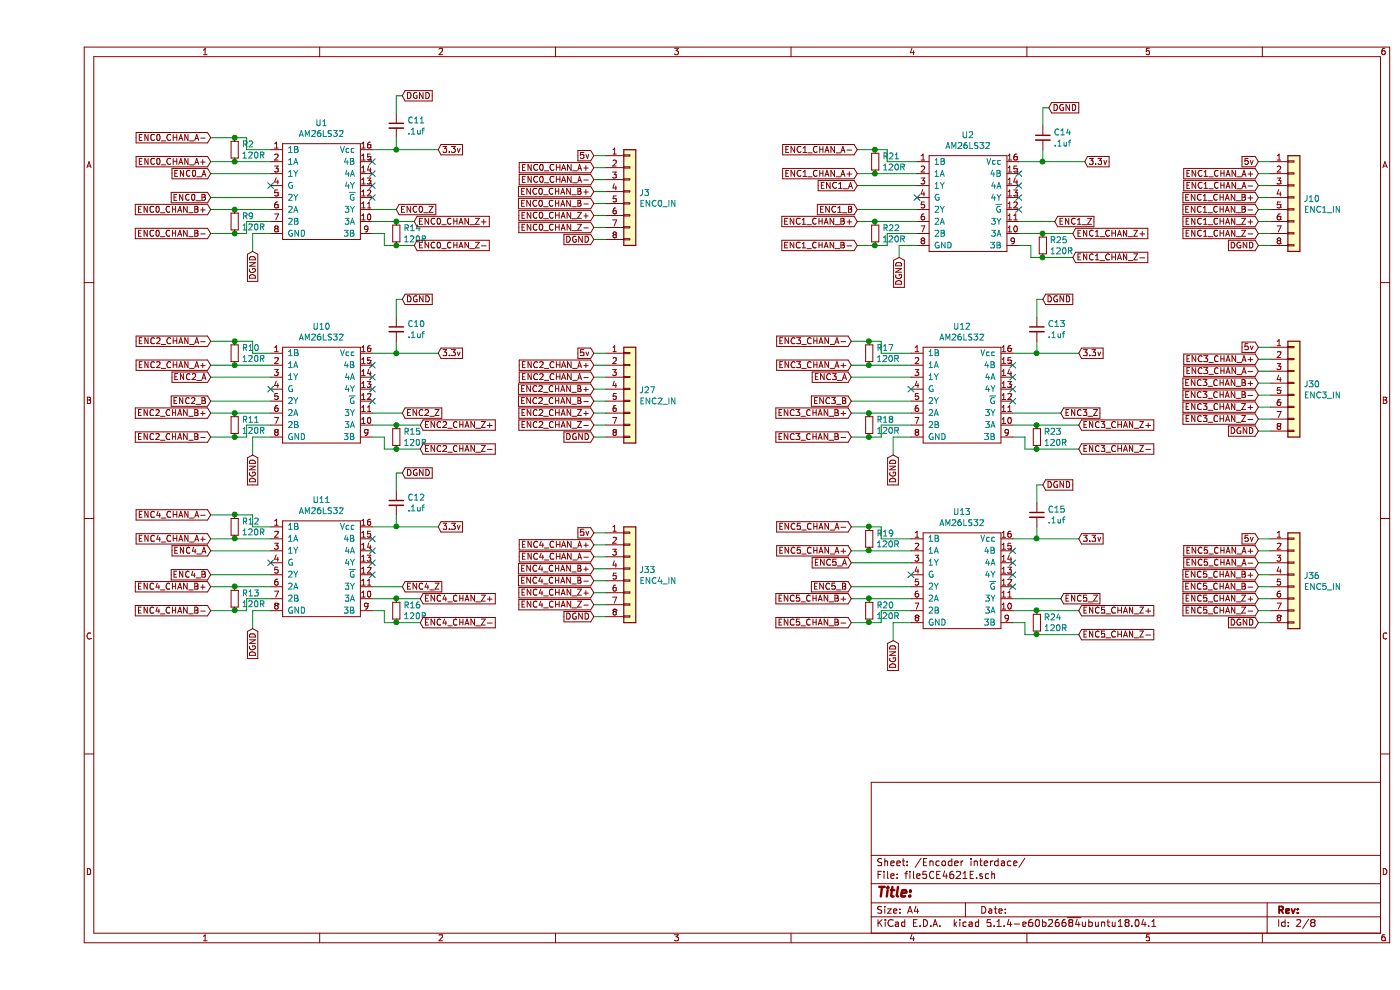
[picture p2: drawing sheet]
EESchema Schematic File Version 4
LIBS:DE10nano interface-cache
EELAYER 30 0
EELAYER END
$Descr A4 11693 8268
encoding utf-8
Sheet 2 8
Title ""
Date ""
Rev ""
Comp ""
Comment1 ""
Comment2 ""
Comment3 ""
Comment4 ""
$EndDescr
$Comp
L DE10nano-interface-rescue:AM26LS32-Interface U?
U 1 1
P 2400 1600
AR Path="/5CE49E2A" Ref="U?"  Part="1" 
AR Path="/5CE4621F/5CE49E2A" Ref="U1"  Part="1" 
F 0 "U1" H 2375 2175 50  0000 C CNN
F 1 "AM26LS32" H 2375 2084 50  0000 C CNN
F 2 "Package_SO:SOIC-16_3.9x9.9mm_P1.27mm" H 2350 2150 50  0001 C CNN
F 3 "" H 2350 2150 50  0001 C CNN
	1    2400 1600
	1    0    0    -1  
$EndComp
Text GLabel 1800 2100 3    50   Input ~ 0
DGND
Text GLabel 1450 1450 0    50   Input ~ 0
ENC0_A
Text GLabel 1450 1650 0    50   Input ~ 0
ENC0_B
Text GLabel 3000 1750 2    50   Input ~ 0
ENC0_Z
Wire Wire Line
	1800 1950 1950 1950
Text GLabel 3150 1850 2    50   Input ~ 0
ENC0_CHAN_Z+
Text GLabel 3150 2050 2    50   Input ~ 0
ENC0_CHAN_Z-
NoConn ~ 2800 1350
NoConn ~ 2800 1450
NoConn ~ 2800 1550
$Comp
L DE10nano-interface-rescue:Conn_01x08-Connector_Generic J?
U 1 1
P 4950 1600
AR Path="/5CE4A507" Ref="J?"  Part="1" 
AR Path="/5CE4621F/5CE4A507" Ref="J3"  Part="1" 
F 0 "J3" H 5029 1592 50  0000 L CNN
F 1 "ENC0_IN" H 5029 1501 50  0000 L CNN
F 2 "Connector_Phoenix_MC:PhoenixContact_MCV_1,5_8-G-3.81_1x08_P3.81mm_Vertical" H 4950 1600 50  0001 C CNN
F 3 "~" H 4950 1600 50  0001 C CNN
	1    4950 1600
	1    0    0    -1  
$EndComp
Text GLabel 4650 1400 0    50   Input ~ 0
ENC0_CHAN_A+
Text GLabel 4650 1500 0    50   Input ~ 0
ENC0_CHAN_A-
Text GLabel 4650 1600 0    50   Input ~ 0
ENC0_CHAN_B+
Text GLabel 4650 1700 0    50   Input ~ 0
ENC0_CHAN_B-
Text GLabel 4650 1800 0    50   Input ~ 0
ENC0_CHAN_Z+
Text GLabel 4650 1900 0    50   Input ~ 0
ENC0_CHAN_Z-
Wire Wire Line
	4650 1400 4750 1400
Wire Wire Line
	4650 1500 4750 1500
Wire Wire Line
	4650 1600 4750 1600
Wire Wire Line
	4650 1700 4750 1700
Wire Wire Line
	4650 1800 4750 1800
Wire Wire Line
	4750 1900 4650 1900
Text GLabel 4650 2000 0    50   Input ~ 0
DGND
Text GLabel 4650 1300 0    50   Input ~ 0
5v
Wire Wire Line
	4650 1300 4750 1300
Wire Wire Line
	4750 2000 4650 2000
$Comp
L DE10nano-interface-rescue:Conn_01x08-Connector_Generic J?
U 1 1
P 10500 1650
AR Path="/5CE54793" Ref="J?"  Part="1" 
AR Path="/5CE4621F/5CE54793" Ref="J10"  Part="1" 
F 0 "J10" H 10579 1642 50  0000 L CNN
F 1 "ENC1_IN" H 10579 1551 50  0000 L CNN
F 2 "Connector_Phoenix_MC:PhoenixContact_MCV_1,5_8-G-3.81_1x08_P3.81mm_Vertical" H 10500 1650 50  0001 C CNN
F 3 "~" H 10500 1650 50  0001 C CNN
	1    10500 1650
	1    0    0    -1  
$EndComp
Text GLabel 10200 1450 0    50   Input ~ 0
ENC1_CHAN_A+
Text GLabel 10200 1550 0    50   Input ~ 0
ENC1_CHAN_A-
Text GLabel 10200 1650 0    50   Input ~ 0
ENC1_CHAN_B+
Text GLabel 10200 1750 0    50   Input ~ 0
ENC1_CHAN_B-
Text GLabel 10200 1850 0    50   Input ~ 0
ENC1_CHAN_Z+
Text GLabel 10200 1950 0    50   Input ~ 0
ENC1_CHAN_Z-
Wire Wire Line
	10200 1450 10300 1450
Wire Wire Line
	10200 1550 10300 1550
Wire Wire Line
	10200 1650 10300 1650
Wire Wire Line
	10200 1750 10300 1750
Wire Wire Line
	10200 1850 10300 1850
Wire Wire Line
	10300 1950 10200 1950
Text GLabel 10200 2050 0    50   Input ~ 0
DGND
Text GLabel 10200 1350 0    50   Input ~ 0
5v
Wire Wire Line
	10200 1350 10300 1350
Wire Wire Line
	10300 2050 10200 2050
NoConn ~ 2800 1650
NoConn ~ 1950 1550
$Comp
L DE10nano-interface-rescue:AM26LS32-Interface U?
U 1 1
P 7800 1700
AR Path="/5CD8CB22" Ref="U?"  Part="1" 
AR Path="/5CE4621F/5CD8CB22" Ref="U2"  Part="1" 
F 0 "U2" H 7775 2275 50  0000 C CNN
F 1 "AM26LS32" H 7775 2184 50  0000 C CNN
F 2 "Package_SO:SOIC-16_3.9x9.9mm_P1.27mm" H 7750 2250 50  0001 C CNN
F 3 "" H 7750 2250 50  0001 C CNN
	1    7800 1700
	1    0    0    -1  
$EndComp
Text GLabel 7200 2150 3    50   Input ~ 0
DGND
Text GLabel 6850 1550 0    50   Input ~ 0
ENC1_A
Text GLabel 6850 1750 0    50   Input ~ 0
ENC1_B
Text GLabel 8500 1850 2    50   Input ~ 0
ENC1_Z
Wire Wire Line
	7200 2050 7350 2050
Text GLabel 6850 1450 0    50   Input ~ 0
ENC1_CHAN_A+
Text GLabel 6850 1250 0    50   Input ~ 0
ENC1_CHAN_A-
Text GLabel 6850 1850 0    50   Input ~ 0
ENC1_CHAN_B+
Text GLabel 6850 2050 0    50   Input ~ 0
ENC1_CHAN_B-
Text GLabel 8650 1950 2    50   Input ~ 0
ENC1_CHAN_Z+
Text GLabel 8650 2150 2    50   Input ~ 0
ENC1_CHAN_Z-
NoConn ~ 8200 1450
NoConn ~ 8200 1550
NoConn ~ 8200 1650
NoConn ~ 8200 1750
NoConn ~ 7350 1650
$Comp
L DE10nano-interface-rescue:AM26LS32-Interface U?
U 1 1
P 2400 3300
AR Path="/5D08F6FC" Ref="U?"  Part="1" 
AR Path="/5CE4621F/5D08F6FC" Ref="U10"  Part="1" 
F 0 "U10" H 2375 3875 50  0000 C CNN
F 1 "AM26LS32" H 2375 3784 50  0000 C CNN
F 2 "Package_SO:SOIC-16_3.9x9.9mm_P1.27mm" H 2350 3850 50  0001 C CNN
F 3 "" H 2350 3850 50  0001 C CNN
	1    2400 3300
	1    0    0    -1  
$EndComp
Text GLabel 1800 3800 3    50   Input ~ 0
DGND
Text GLabel 1450 3150 0    50   Input ~ 0
ENC2_A
Text GLabel 1450 3350 0    50   Input ~ 0
ENC2_B
Text GLabel 3050 3450 2    50   Input ~ 0
ENC2_Z
Wire Wire Line
	1800 3650 1950 3650
Text GLabel 1450 3050 0    50   Input ~ 0
ENC2_CHAN_A+
Text GLabel 1450 2850 0    50   Input ~ 0
ENC2_CHAN_A-
Text GLabel 1450 3450 0    50   Input ~ 0
ENC2_CHAN_B+
Text GLabel 1450 3650 0    50   Input ~ 0
ENC2_CHAN_B-
Text GLabel 3200 3550 2    50   Input ~ 0
ENC2_CHAN_Z+
Text GLabel 3200 3750 2    50   Input ~ 0
ENC2_CHAN_Z-
NoConn ~ 2800 3050
NoConn ~ 2800 3150
NoConn ~ 2800 3250
NoConn ~ 2800 3350
NoConn ~ 1950 3250
$Comp
L DE10nano-interface-rescue:AM26LS32-Interface U?
U 1 1
P 7750 3300
AR Path="/5D08F73D" Ref="U?"  Part="1" 
AR Path="/5CE4621F/5D08F73D" Ref="U12"  Part="1" 
F 0 "U12" H 7725 3875 50  0000 C CNN
F 1 "AM26LS32" H 7725 3784 50  0000 C CNN
F 2 "Package_SO:SOIC-16_3.9x9.9mm_P1.27mm" H 7700 3850 50  0001 C CNN
F 3 "" H 7700 3850 50  0001 C CNN
	1    7750 3300
	1    0    0    -1  
$EndComp
Text GLabel 7150 3800 3    50   Input ~ 0
DGND
Text GLabel 6800 3150 0    50   Input ~ 0
ENC3_A
Text GLabel 6800 3350 0    50   Input ~ 0
ENC3_B
Text GLabel 8550 3450 2    50   Input ~ 0
ENC3_Z
Wire Wire Line
	7150 3650 7300 3650
Text GLabel 6800 3050 0    50   Input ~ 0
ENC3_CHAN_A+
Text GLabel 6800 2850 0    50   Input ~ 0
ENC3_CHAN_A-
Text GLabel 6800 3450 0    50   Input ~ 0
ENC3_CHAN_B+
Text GLabel 6800 3650 0    50   Input ~ 0
ENC3_CHAN_B-
Text GLabel 8700 3550 2    50   Input ~ 0
ENC3_CHAN_Z+
Text GLabel 8700 3750 2    50   Input ~ 0
ENC3_CHAN_Z-
NoConn ~ 8150 3050
NoConn ~ 8150 3150
NoConn ~ 8150 3250
NoConn ~ 8150 3350
NoConn ~ 7300 3250
$Comp
L DE10nano-interface-rescue:AM26LS32-Interface U?
U 1 1
P 2400 4750
AR Path="/5D0F690D" Ref="U?"  Part="1" 
AR Path="/5CE4621F/5D0F690D" Ref="U11"  Part="1" 
F 0 "U11" H 2375 5325 50  0000 C CNN
F 1 "AM26LS32" H 2375 5234 50  0000 C CNN
F 2 "Package_SO:SOIC-16_3.9x9.9mm_P1.27mm" H 2350 5300 50  0001 C CNN
F 3 "" H 2350 5300 50  0001 C CNN
	1    2400 4750
	1    0    0    -1  
$EndComp
Text GLabel 3350 4400 2    50   Input ~ 0
3.3v
Text GLabel 1800 5250 3    50   Input ~ 0
DGND
Text GLabel 1450 4600 0    50   Input ~ 0
ENC4_A
Text GLabel 1450 4800 0    50   Input ~ 0
ENC4_B
Text GLabel 3050 4900 2    50   Input ~ 0
ENC4_Z
Wire Wire Line
	1800 5100 1950 5100
Wire Wire Line
	3350 4400 3000 4400
Text GLabel 1450 4500 0    50   Input ~ 0
ENC4_CHAN_A+
Text GLabel 1450 4300 0    50   Input ~ 0
ENC4_CHAN_A-
Text GLabel 1450 4900 0    50   Input ~ 0
ENC4_CHAN_B+
Text GLabel 1450 5100 0    50   Input ~ 0
ENC4_CHAN_B-
Text GLabel 3200 5000 2    50   Input ~ 0
ENC4_CHAN_Z+
Text GLabel 3200 5200 2    50   Input ~ 0
ENC4_CHAN_Z-
NoConn ~ 2800 4500
NoConn ~ 2800 4600
NoConn ~ 2800 4700
NoConn ~ 2800 4800
NoConn ~ 1950 4700
$Comp
L DE10nano-interface-rescue:AM26LS32-Interface U?
U 1 1
P 7750 4850
AR Path="/5D0F694E" Ref="U?"  Part="1" 
AR Path="/5CE4621F/5D0F694E" Ref="U13"  Part="1" 
F 0 "U13" H 7725 5425 50  0000 C CNN
F 1 "AM26LS32" H 7725 5334 50  0000 C CNN
F 2 "Package_SO:SOIC-16_3.9x9.9mm_P1.27mm" H 7700 5400 50  0001 C CNN
F 3 "" H 7700 5400 50  0001 C CNN
	1    7750 4850
	1    0    0    -1  
$EndComp
Text GLabel 7150 5350 3    50   Input ~ 0
DGND
Text GLabel 6800 4700 0    50   Input ~ 0
ENC5_A
Text GLabel 6800 4900 0    50   Input ~ 0
ENC5_B
Text GLabel 8550 5000 2    50   Input ~ 0
ENC5_Z
Wire Wire Line
	7150 5200 7300 5200
Text GLabel 6800 4600 0    50   Input ~ 0
ENC5_CHAN_A+
Text GLabel 6800 4400 0    50   Input ~ 0
ENC5_CHAN_A-
Text GLabel 6800 5000 0    50   Input ~ 0
ENC5_CHAN_B+
Text GLabel 6800 5200 0    50   Input ~ 0
ENC5_CHAN_B-
Text GLabel 8700 5100 2    50   Input ~ 0
ENC5_CHAN_Z+
Text GLabel 8700 5300 2    50   Input ~ 0
ENC5_CHAN_Z-
NoConn ~ 8150 4600
NoConn ~ 8150 4700
NoConn ~ 8150 4800
NoConn ~ 8150 4900
NoConn ~ 7300 4800
$Comp
L DE10nano-interface-rescue:Conn_01x08-Connector_Generic J?
U 1 1
P 4950 3250
AR Path="/5D0FE7DF" Ref="J?"  Part="1" 
AR Path="/5CE4621F/5D0FE7DF" Ref="J27"  Part="1" 
F 0 "J27" H 5029 3242 50  0000 L CNN
F 1 "ENC2_IN" H 5029 3151 50  0000 L CNN
F 2 "Connector_Phoenix_MC:PhoenixContact_MCV_1,5_8-G-3.81_1x08_P3.81mm_Vertical" H 4950 3250 50  0001 C CNN
F 3 "~" H 4950 3250 50  0001 C CNN
	1    4950 3250
	1    0    0    -1  
$EndComp
Text GLabel 4650 3050 0    50   Input ~ 0
ENC2_CHAN_A+
Text GLabel 4650 3150 0    50   Input ~ 0
ENC2_CHAN_A-
Text GLabel 4650 3250 0    50   Input ~ 0
ENC2_CHAN_B+
Text GLabel 4650 3350 0    50   Input ~ 0
ENC2_CHAN_B-
Text GLabel 4650 3450 0    50   Input ~ 0
ENC2_CHAN_Z+
Text GLabel 4650 3550 0    50   Input ~ 0
ENC2_CHAN_Z-
Wire Wire Line
	4650 3050 4750 3050
Wire Wire Line
	4650 3150 4750 3150
Wire Wire Line
	4650 3250 4750 3250
Wire Wire Line
	4650 3350 4750 3350
Wire Wire Line
	4650 3450 4750 3450
Wire Wire Line
	4750 3550 4650 3550
Text GLabel 4650 3650 0    50   Input ~ 0
DGND
Text GLabel 4650 2950 0    50   Input ~ 0
5v
Wire Wire Line
	4650 2950 4750 2950
Wire Wire Line
	4750 3650 4650 3650
$Comp
L DE10nano-interface-rescue:Conn_01x08-Connector_Generic J?
U 1 1
P 10500 3200
AR Path="/5D0FE7F5" Ref="J?"  Part="1" 
AR Path="/5CE4621F/5D0FE7F5" Ref="J30"  Part="1" 
F 0 "J30" H 10579 3192 50  0000 L CNN
F 1 "ENC3_IN" H 10579 3101 50  0000 L CNN
F 2 "Connector_Phoenix_MC:PhoenixContact_MCV_1,5_8-G-3.81_1x08_P3.81mm_Vertical" H 10500 3200 50  0001 C CNN
F 3 "~" H 10500 3200 50  0001 C CNN
	1    10500 3200
	1    0    0    -1  
$EndComp
Text GLabel 10200 3000 0    50   Input ~ 0
ENC3_CHAN_A+
Text GLabel 10200 3100 0    50   Input ~ 0
ENC3_CHAN_A-
Text GLabel 10200 3200 0    50   Input ~ 0
ENC3_CHAN_B+
Text GLabel 10200 3300 0    50   Input ~ 0
ENC3_CHAN_B-
Text GLabel 10200 3400 0    50   Input ~ 0
ENC3_CHAN_Z+
Text GLabel 10200 3500 0    50   Input ~ 0
ENC3_CHAN_Z-
Wire Wire Line
	10200 3000 10300 3000
Wire Wire Line
	10200 3100 10300 3100
Wire Wire Line
	10200 3200 10300 3200
Wire Wire Line
	10200 3300 10300 3300
Wire Wire Line
	10200 3400 10300 3400
Wire Wire Line
	10300 3500 10200 3500
Text GLabel 10200 3600 0    50   Input ~ 0
DGND
Text GLabel 10200 2900 0    50   Input ~ 0
5v
Wire Wire Line
	10200 2900 10300 2900
Wire Wire Line
	10300 3600 10200 3600
$Comp
L DE10nano-interface-rescue:Conn_01x08-Connector_Generic J?
U 1 1
P 4950 4750
AR Path="/5D11DF12" Ref="J?"  Part="1" 
AR Path="/5CE4621F/5D11DF12" Ref="J33"  Part="1" 
F 0 "J33" H 5029 4742 50  0000 L CNN
F 1 "ENC4_IN" H 5029 4651 50  0000 L CNN
F 2 "Connector_Phoenix_MC:PhoenixContact_MCV_1,5_8-G-3.81_1x08_P3.81mm_Vertical" H 4950 4750 50  0001 C CNN
F 3 "~" H 4950 4750 50  0001 C CNN
	1    4950 4750
	1    0    0    -1  
$EndComp
Text GLabel 4650 4550 0    50   Input ~ 0
ENC4_CHAN_A+
Text GLabel 4650 4650 0    50   Input ~ 0
ENC4_CHAN_A-
Text GLabel 4650 4750 0    50   Input ~ 0
ENC4_CHAN_B+
Text GLabel 4650 4850 0    50   Input ~ 0
ENC4_CHAN_B-
Text GLabel 4650 4950 0    50   Input ~ 0
ENC4_CHAN_Z+
Text GLabel 4650 5050 0    50   Input ~ 0
ENC4_CHAN_Z-
Wire Wire Line
	4650 4550 4750 4550
Wire Wire Line
	4650 4650 4750 4650
Wire Wire Line
	4650 4750 4750 4750
Wire Wire Line
	4650 4850 4750 4850
Wire Wire Line
	4650 4950 4750 4950
Wire Wire Line
	4750 5050 4650 5050
Text GLabel 4650 5150 0    50   Input ~ 0
DGND
Text GLabel 4650 4450 0    50   Input ~ 0
5v
Wire Wire Line
	4650 4450 4750 4450
Wire Wire Line
	4750 5150 4650 5150
$Comp
L DE10nano-interface-rescue:Conn_01x08-Connector_Generic J?
U 1 1
P 10500 4800
AR Path="/5D11DF28" Ref="J?"  Part="1" 
AR Path="/5CE4621F/5D11DF28" Ref="J36"  Part="1" 
F 0 "J36" H 10579 4792 50  0000 L CNN
F 1 "ENC5_IN" H 10579 4701 50  0000 L CNN
F 2 "Connector_Phoenix_MC:PhoenixContact_MCV_1,5_8-G-3.81_1x08_P3.81mm_Vertical" H 10500 4800 50  0001 C CNN
F 3 "~" H 10500 4800 50  0001 C CNN
	1    10500 4800
	1    0    0    -1  
$EndComp
Text GLabel 10200 4600 0    50   Input ~ 0
ENC5_CHAN_A+
Text GLabel 10200 4700 0    50   Input ~ 0
ENC5_CHAN_A-
Text GLabel 10200 4800 0    50   Input ~ 0
ENC5_CHAN_B+
Text GLabel 10200 4900 0    50   Input ~ 0
ENC5_CHAN_B-
Text GLabel 10200 5000 0    50   Input ~ 0
ENC5_CHAN_Z+
Text GLabel 10200 5100 0    50   Input ~ 0
ENC5_CHAN_Z-
Wire Wire Line
	10200 4600 10300 4600
Wire Wire Line
	10200 4700 10300 4700
Wire Wire Line
	10200 4800 10300 4800
Wire Wire Line
	10200 4900 10300 4900
Wire Wire Line
	10200 5000 10300 5000
Wire Wire Line
	10300 5100 10200 5100
Text GLabel 10200 5200 0    50   Input ~ 0
DGND
Text GLabel 10200 4500 0    50   Input ~ 0
5v
Wire Wire Line
	10200 4500 10300 4500
Wire Wire Line
	10300 5200 10200 5200
$Comp
L DE10nano-interface-rescue:C_Small-Device C12
U 1 1
P 3000 4200
F 0 "C12" H 3092 4246 50  0000 L CNN
F 1 ".1uf" H 3092 4155 50  0000 L CNN
F 2 "Capacitor_SMD:C_0805_2012Metric_Pad1.15x1.40mm_HandSolder" H 3000 4200 50  0001 C CNN
F 3 "~" H 3000 4200 50  0001 C CNN
	1    3000 4200
	1    0    0    -1  
$EndComp
Text GLabel 3050 3950 2    50   Input ~ 0
DGND
Wire Wire Line
	3000 4100 3000 3950
Wire Wire Line
	3000 3950 3050 3950
Text GLabel 3350 2950 2    50   Input ~ 0
3.3v
Wire Wire Line
	3350 2950 3000 2950
$Comp
L DE10nano-interface-rescue:C_Small-Device C10
U 1 1
P 3000 2750
F 0 "C10" H 3092 2796 50  0000 L CNN
F 1 ".1uf" H 3092 2705 50  0000 L CNN
F 2 "Capacitor_SMD:C_0805_2012Metric_Pad1.15x1.40mm_HandSolder" H 3000 2750 50  0001 C CNN
F 3 "~" H 3000 2750 50  0001 C CNN
	1    3000 2750
	1    0    0    -1  
$EndComp
Text GLabel 3050 2500 2    50   Input ~ 0
DGND
Wire Wire Line
	3000 2650 3000 2500
Wire Wire Line
	3000 2500 3050 2500
Text GLabel 3350 1250 2    50   Input ~ 0
3.3v
Wire Wire Line
	3350 1250 3000 1250
$Comp
L DE10nano-interface-rescue:C_Small-Device C11
U 1 1
P 3000 1050
F 0 "C11" H 3092 1096 50  0000 L CNN
F 1 ".1uf" H 3092 1005 50  0000 L CNN
F 2 "Capacitor_SMD:C_0805_2012Metric_Pad1.15x1.40mm_HandSolder" H 3000 1050 50  0001 C CNN
F 3 "~" H 3000 1050 50  0001 C CNN
	1    3000 1050
	1    0    0    -1  
$EndComp
Text GLabel 3050 800  2    50   Input ~ 0
DGND
Wire Wire Line
	3000 950  3000 800 
Wire Wire Line
	3000 800  3050 800 
Text GLabel 8750 1350 2    50   Input ~ 0
3.3v
Wire Wire Line
	8750 1350 8400 1350
$Comp
L DE10nano-interface-rescue:C_Small-Device C14
U 1 1
P 8400 1150
F 0 "C14" H 8492 1196 50  0000 L CNN
F 1 ".1uf" H 8492 1105 50  0000 L CNN
F 2 "Capacitor_SMD:C_0805_2012Metric_Pad1.15x1.40mm_HandSolder" H 8400 1150 50  0001 C CNN
F 3 "~" H 8400 1150 50  0001 C CNN
	1    8400 1150
	1    0    0    -1  
$EndComp
Text GLabel 8450 900  2    50   Input ~ 0
DGND
Wire Wire Line
	8400 1050 8400 900 
Wire Wire Line
	8400 900  8450 900 
Text GLabel 8700 2950 2    50   Input ~ 0
3.3v
Wire Wire Line
	8700 2950 8350 2950
$Comp
L DE10nano-interface-rescue:C_Small-Device C13
U 1 1
P 8350 2750
F 0 "C13" H 8442 2796 50  0000 L CNN
F 1 ".1uf" H 8442 2705 50  0000 L CNN
F 2 "Capacitor_SMD:C_0805_2012Metric_Pad1.15x1.40mm_HandSolder" H 8350 2750 50  0001 C CNN
F 3 "~" H 8350 2750 50  0001 C CNN
	1    8350 2750
	1    0    0    -1  
$EndComp
Text GLabel 8400 2500 2    50   Input ~ 0
DGND
Wire Wire Line
	8350 2650 8350 2500
Wire Wire Line
	8350 2500 8400 2500
Text GLabel 8700 4500 2    50   Input ~ 0
3.3v
Wire Wire Line
	8700 4500 8350 4500
$Comp
L DE10nano-interface-rescue:C_Small-Device C15
U 1 1
P 8350 4300
F 0 "C15" H 8442 4346 50  0000 L CNN
F 1 ".1uf" H 8442 4255 50  0000 L CNN
F 2 "Capacitor_SMD:C_0805_2012Metric_Pad1.15x1.40mm_HandSolder" H 8350 4300 50  0001 C CNN
F 3 "~" H 8350 4300 50  0001 C CNN
	1    8350 4300
	1    0    0    -1  
$EndComp
Text GLabel 8400 4050 2    50   Input ~ 0
DGND
Wire Wire Line
	8350 4200 8350 4050
Wire Wire Line
	8350 4050 8400 4050
Wire Wire Line
	3000 1150 3000 1250
Connection ~ 3000 1250
Wire Wire Line
	3000 1250 2800 1250
Wire Wire Line
	3000 4300 3000 4400
Connection ~ 3000 4400
Wire Wire Line
	3000 4400 2800 4400
Wire Wire Line
	3000 2850 3000 2950
Connection ~ 3000 2950
Wire Wire Line
	3000 2950 2800 2950
Wire Wire Line
	8350 2850 8350 2950
Connection ~ 8350 2950
Wire Wire Line
	8350 2950 8150 2950
Wire Wire Line
	8350 4400 8350 4500
Connection ~ 8350 4500
Wire Wire Line
	8350 4500 8150 4500
Wire Wire Line
	8400 1250 8400 1350
Connection ~ 8400 1350
Wire Wire Line
	8400 1350 8200 1350
Wire Wire Line
	1450 3450 1650 3450
Wire Wire Line
	1450 3350 1950 3350
Wire Wire Line
	1450 3050 1650 3050
Wire Wire Line
	1450 3150 1950 3150
Wire Wire Line
	2800 3450 3050 3450
Wire Wire Line
	1450 4500 1650 4500
Wire Wire Line
	3050 4900 2800 4900
Wire Wire Line
	1450 4900 1650 4900
Wire Wire Line
	1450 4800 1950 4800
Wire Wire Line
	1450 4600 1950 4600
Wire Wire Line
	2800 1850 3000 1850
Wire Wire Line
	1450 1450 1950 1450
Wire Wire Line
	1450 1650 1950 1650
Wire Wire Line
	3000 1750 2800 1750
Wire Wire Line
	6850 1850 7000 1850
Wire Wire Line
	6850 1450 7000 1450
Wire Wire Line
	8500 1850 8200 1850
Wire Wire Line
	6850 1550 7350 1550
Wire Wire Line
	6850 1750 7350 1750
Wire Wire Line
	6800 4600 6950 4600
Wire Wire Line
	6800 5000 6950 5000
Wire Wire Line
	8550 5000 8150 5000
Wire Wire Line
	6800 4700 7300 4700
Wire Wire Line
	6800 4900 7300 4900
Wire Wire Line
	6800 3050 6950 3050
Wire Wire Line
	6800 3450 6950 3450
Wire Wire Line
	8150 3450 8550 3450
Wire Wire Line
	6800 3150 7300 3150
Wire Wire Line
	6800 3350 7300 3350
Wire Wire Line
	1450 1350 1650 1350
Text GLabel 1450 1150 0    50   Input ~ 0
ENC0_CHAN_A-
Text GLabel 1450 1350 0    50   Input ~ 0
ENC0_CHAN_A+
Wire Wire Line
	1450 1750 1650 1750
Text GLabel 1450 1950 0    50   Input ~ 0
ENC0_CHAN_B-
Text GLabel 1450 1750 0    50   Input ~ 0
ENC0_CHAN_B+
Wire Wire Line
	1800 2100 1800 1950
$Comp
L Device:R_Small R9
U 1 1
P 1650 1850
F 0 "R9" H 1709 1896 50  0000 L CNN
F 1 "120R" H 1709 1805 50  0000 L CNN
F 2 "Resistor_SMD:R_0805_2012Metric" H 1650 1850 50  0001 C CNN
F 3 "~" H 1650 1850 50  0001 C CNN
	1    1650 1850
	1    0    0    -1  
$EndComp
Connection ~ 1650 1750
Wire Wire Line
	1650 1750 1950 1750
Wire Wire Line
	1450 1950 1650 1950
Wire Wire Line
	1750 1950 1750 1850
Wire Wire Line
	1750 1850 1950 1850
Wire Wire Line
	1750 1950 1650 1950
Connection ~ 1650 1950
$Comp
L Device:R_Small R2
U 1 1
P 1650 1250
F 0 "R2" H 1709 1296 50  0000 L CNN
F 1 "120R" H 1709 1205 50  0000 L CNN
F 2 "Resistor_SMD:R_0805_2012Metric" H 1650 1250 50  0001 C CNN
F 3 "~" H 1650 1250 50  0001 C CNN
	1    1650 1250
	1    0    0    -1  
$EndComp
Connection ~ 1650 1350
Wire Wire Line
	1650 1350 1950 1350
Wire Wire Line
	1450 1150 1650 1150
Wire Wire Line
	1650 1150 1750 1150
Wire Wire Line
	1750 1150 1750 1250
Wire Wire Line
	1750 1250 1950 1250
Connection ~ 1650 1150
$Comp
L Device:R_Small R14
U 1 1
P 3000 1950
F 0 "R14" H 3059 1996 50  0000 L CNN
F 1 "120R" H 3059 1905 50  0000 L CNN
F 2 "Resistor_SMD:R_0805_2012Metric" H 3000 1950 50  0001 C CNN
F 3 "~" H 3000 1950 50  0001 C CNN
	1    3000 1950
	1    0    0    -1  
$EndComp
Connection ~ 3000 1850
Wire Wire Line
	3000 1850 3150 1850
Wire Wire Line
	2800 1950 2900 1950
Wire Wire Line
	2900 1950 2900 2050
Wire Wire Line
	2900 2050 3000 2050
Connection ~ 3000 2050
Wire Wire Line
	3000 2050 3150 2050
Wire Wire Line
	1800 3800 1800 3650
$Comp
L Device:R_Small R11
U 1 1
P 1650 3550
F 0 "R11" H 1709 3596 50  0000 L CNN
F 1 "120R" H 1709 3505 50  0000 L CNN
F 2 "Resistor_SMD:R_0805_2012Metric" H 1650 3550 50  0001 C CNN
F 3 "~" H 1650 3550 50  0001 C CNN
	1    1650 3550
	1    0    0    -1  
$EndComp
Connection ~ 1650 3450
Wire Wire Line
	1650 3450 1950 3450
Wire Wire Line
	1450 3650 1650 3650
Wire Wire Line
	1750 3650 1750 3550
Wire Wire Line
	1750 3550 1950 3550
Connection ~ 1650 3650
Wire Wire Line
	1650 3650 1750 3650
$Comp
L Device:R_Small R10
U 1 1
P 1650 2950
F 0 "R10" H 1709 2996 50  0000 L CNN
F 1 "120R" H 1709 2905 50  0000 L CNN
F 2 "Resistor_SMD:R_0805_2012Metric" H 1650 2950 50  0001 C CNN
F 3 "~" H 1650 2950 50  0001 C CNN
	1    1650 2950
	1    0    0    -1  
$EndComp
Connection ~ 1650 3050
Wire Wire Line
	1650 3050 1950 3050
$Comp
L Device:R_Small R15
U 1 1
P 3000 3650
F 0 "R15" H 3059 3696 50  0000 L CNN
F 1 "120R" H 3059 3605 50  0000 L CNN
F 2 "Resistor_SMD:R_0805_2012Metric" H 3000 3650 50  0001 C CNN
F 3 "~" H 3000 3650 50  0001 C CNN
	1    3000 3650
	1    0    0    -1  
$EndComp
Wire Wire Line
	2800 3550 3000 3550
Connection ~ 3000 3550
Wire Wire Line
	3000 3550 3200 3550
Wire Wire Line
	2800 3650 2900 3650
Wire Wire Line
	2900 3650 2900 3750
Wire Wire Line
	2900 3750 3000 3750
Connection ~ 3000 3750
Wire Wire Line
	3000 3750 3200 3750
Wire Wire Line
	1950 2950 1800 2950
Wire Wire Line
	1800 2950 1800 2850
Wire Wire Line
	1800 2850 1650 2850
Connection ~ 1650 2850
Wire Wire Line
	1650 2850 1450 2850
Wire Wire Line
	1800 5250 1800 5100
$Comp
L Device:R_Small R12
U 1 1
P 1650 4400
F 0 "R12" H 1709 4446 50  0000 L CNN
F 1 "120R" H 1709 4355 50  0000 L CNN
F 2 "Resistor_SMD:R_0805_2012Metric" H 1650 4400 50  0001 C CNN
F 3 "~" H 1650 4400 50  0001 C CNN
	1    1650 4400
	1    0    0    -1  
$EndComp
Connection ~ 1650 4500
Wire Wire Line
	1650 4500 1950 4500
$Comp
L Device:R_Small R13
U 1 1
P 1650 5000
F 0 "R13" H 1709 5046 50  0000 L CNN
F 1 "120R" H 1709 4955 50  0000 L CNN
F 2 "Resistor_SMD:R_0805_2012Metric" H 1650 5000 50  0001 C CNN
F 3 "~" H 1650 5000 50  0001 C CNN
	1    1650 5000
	1    0    0    -1  
$EndComp
Connection ~ 1650 4900
Wire Wire Line
	1650 4900 1950 4900
$Comp
L Device:R_Small R16
U 1 1
P 3000 5100
F 0 "R16" H 3059 5146 50  0000 L CNN
F 1 "120R" H 3059 5055 50  0000 L CNN
F 2 "Resistor_SMD:R_0805_2012Metric" H 3000 5100 50  0001 C CNN
F 3 "~" H 3000 5100 50  0001 C CNN
	1    3000 5100
	1    0    0    -1  
$EndComp
Wire Wire Line
	2800 5000 3000 5000
Connection ~ 3000 5000
Wire Wire Line
	3000 5000 3200 5000
Wire Wire Line
	2800 5100 2900 5100
Wire Wire Line
	2900 5100 2900 5200
Wire Wire Line
	2900 5200 3000 5200
Connection ~ 3000 5200
Wire Wire Line
	3000 5200 3200 5200
Wire Wire Line
	1450 5100 1650 5100
Wire Wire Line
	1750 5100 1750 5000
Wire Wire Line
	1750 5000 1950 5000
Connection ~ 1650 5100
Wire Wire Line
	1650 5100 1750 5100
Wire Wire Line
	1450 4300 1650 4300
Wire Wire Line
	1800 4300 1800 4400
Wire Wire Line
	1800 4400 1950 4400
Connection ~ 1650 4300
Wire Wire Line
	1650 4300 1800 4300
$Comp
L Device:R_Small R21
U 1 1
P 7000 1350
F 0 "R21" H 7059 1396 50  0000 L CNN
F 1 "120R" H 7059 1305 50  0000 L CNN
F 2 "Resistor_SMD:R_0805_2012Metric" H 7000 1350 50  0001 C CNN
F 3 "~" H 7000 1350 50  0001 C CNN
	1    7000 1350
	1    0    0    -1  
$EndComp
Connection ~ 7000 1450
Wire Wire Line
	7000 1450 7350 1450
$Comp
L Device:R_Small R22
U 1 1
P 7000 1950
F 0 "R22" H 7059 1996 50  0000 L CNN
F 1 "120R" H 7059 1905 50  0000 L CNN
F 2 "Resistor_SMD:R_0805_2012Metric" H 7000 1950 50  0001 C CNN
F 3 "~" H 7000 1950 50  0001 C CNN
	1    7000 1950
	1    0    0    -1  
$EndComp
Connection ~ 7000 1850
Wire Wire Line
	7000 1850 7350 1850
$Comp
L Device:R_Small R25
U 1 1
P 8400 2050
F 0 "R25" H 8459 2096 50  0000 L CNN
F 1 "120R" H 8459 2005 50  0000 L CNN
F 2 "Resistor_SMD:R_0805_2012Metric" H 8400 2050 50  0001 C CNN
F 3 "~" H 8400 2050 50  0001 C CNN
	1    8400 2050
	1    0    0    -1  
$EndComp
$Comp
L Device:R_Small R18
U 1 1
P 6950 3550
F 0 "R18" H 7009 3596 50  0000 L CNN
F 1 "120R" H 7009 3505 50  0000 L CNN
F 2 "Resistor_SMD:R_0805_2012Metric" H 6950 3550 50  0001 C CNN
F 3 "~" H 6950 3550 50  0001 C CNN
	1    6950 3550
	1    0    0    -1  
$EndComp
Connection ~ 6950 3450
Wire Wire Line
	6950 3450 7300 3450
$Comp
L Device:R_Small R17
U 1 1
P 6950 2950
F 0 "R17" H 7009 2996 50  0000 L CNN
F 1 "120R" H 7009 2905 50  0000 L CNN
F 2 "Resistor_SMD:R_0805_2012Metric" H 6950 2950 50  0001 C CNN
F 3 "~" H 6950 2950 50  0001 C CNN
	1    6950 2950
	1    0    0    -1  
$EndComp
Connection ~ 6950 3050
Wire Wire Line
	6950 3050 7300 3050
$Comp
L Device:R_Small R23
U 1 1
P 8350 3650
F 0 "R23" H 8409 3696 50  0000 L CNN
F 1 "120R" H 8409 3605 50  0000 L CNN
F 2 "Resistor_SMD:R_0805_2012Metric" H 8350 3650 50  0001 C CNN
F 3 "~" H 8350 3650 50  0001 C CNN
	1    8350 3650
	1    0    0    -1  
$EndComp
$Comp
L Device:R_Small R24
U 1 1
P 8350 5200
F 0 "R24" H 8409 5246 50  0000 L CNN
F 1 "120R" H 8409 5155 50  0000 L CNN
F 2 "Resistor_SMD:R_0805_2012Metric" H 8350 5200 50  0001 C CNN
F 3 "~" H 8350 5200 50  0001 C CNN
	1    8350 5200
	1    0    0    -1  
$EndComp
$Comp
L Device:R_Small R20
U 1 1
P 6950 5100
F 0 "R20" H 7009 5146 50  0000 L CNN
F 1 "120R" H 7009 5055 50  0000 L CNN
F 2 "Resistor_SMD:R_0805_2012Metric" H 6950 5100 50  0001 C CNN
F 3 "~" H 6950 5100 50  0001 C CNN
	1    6950 5100
	1    0    0    -1  
$EndComp
Connection ~ 6950 5000
Wire Wire Line
	6950 5000 7300 5000
$Comp
L Device:R_Small R19
U 1 1
P 6950 4500
F 0 "R19" H 7009 4546 50  0000 L CNN
F 1 "120R" H 7009 4455 50  0000 L CNN
F 2 "Resistor_SMD:R_0805_2012Metric" H 6950 4500 50  0001 C CNN
F 3 "~" H 6950 4500 50  0001 C CNN
	1    6950 4500
	1    0    0    -1  
$EndComp
Connection ~ 6950 4600
Wire Wire Line
	6950 4600 7300 4600
Wire Wire Line
	6800 5200 6950 5200
Wire Wire Line
	7050 5200 7050 5100
Wire Wire Line
	7050 5100 7300 5100
Connection ~ 6950 5200
Wire Wire Line
	6950 5200 7050 5200
Wire Wire Line
	6800 4400 6950 4400
Wire Wire Line
	7050 4400 7050 4500
Wire Wire Line
	7050 4500 7300 4500
Connection ~ 6950 4400
Wire Wire Line
	6950 4400 7050 4400
Wire Wire Line
	8150 5100 8350 5100
Connection ~ 8350 5100
Wire Wire Line
	8350 5100 8700 5100
Wire Wire Line
	8150 5200 8250 5200
Wire Wire Line
	8250 5200 8250 5300
Wire Wire Line
	8250 5300 8350 5300
Connection ~ 8350 5300
Wire Wire Line
	8350 5300 8700 5300
Wire Wire Line
	6800 3650 6950 3650
Wire Wire Line
	7050 3650 7050 3550
Wire Wire Line
	7050 3550 7300 3550
Connection ~ 6950 3650
Wire Wire Line
	6950 3650 7050 3650
Wire Wire Line
	6800 2850 6950 2850
Wire Wire Line
	7050 2850 7050 2950
Wire Wire Line
	7050 2950 7300 2950
Connection ~ 6950 2850
Wire Wire Line
	6950 2850 7050 2850
Wire Wire Line
	8150 3550 8350 3550
Connection ~ 8350 3550
Wire Wire Line
	8350 3550 8700 3550
Wire Wire Line
	8150 3650 8250 3650
Wire Wire Line
	8250 3650 8250 3750
Wire Wire Line
	8250 3750 8350 3750
Connection ~ 8350 3750
Wire Wire Line
	8350 3750 8700 3750
Wire Wire Line
	6850 2050 7000 2050
Wire Wire Line
	7000 2050 7100 2050
Wire Wire Line
	7100 2050 7100 1950
Wire Wire Line
	7100 1950 7350 1950
Connection ~ 7000 2050
Wire Wire Line
	6850 1250 7000 1250
Wire Wire Line
	7100 1250 7100 1350
Wire Wire Line
	7100 1350 7350 1350
Connection ~ 7000 1250
Wire Wire Line
	7000 1250 7100 1250
Wire Wire Line
	8200 1950 8400 1950
Connection ~ 8400 1950
Wire Wire Line
	8400 1950 8650 1950
Wire Wire Line
	8200 2050 8300 2050
Wire Wire Line
	8300 2050 8300 2150
Wire Wire Line
	8300 2150 8400 2150
Connection ~ 8400 2150
Wire Wire Line
	8400 2150 8650 2150
Wire Wire Line
	7200 2050 7200 2150
Wire Wire Line
	7150 3650 7150 3800
Wire Wire Line
	7150 5200 7150 5350
$EndSCHEMATC
